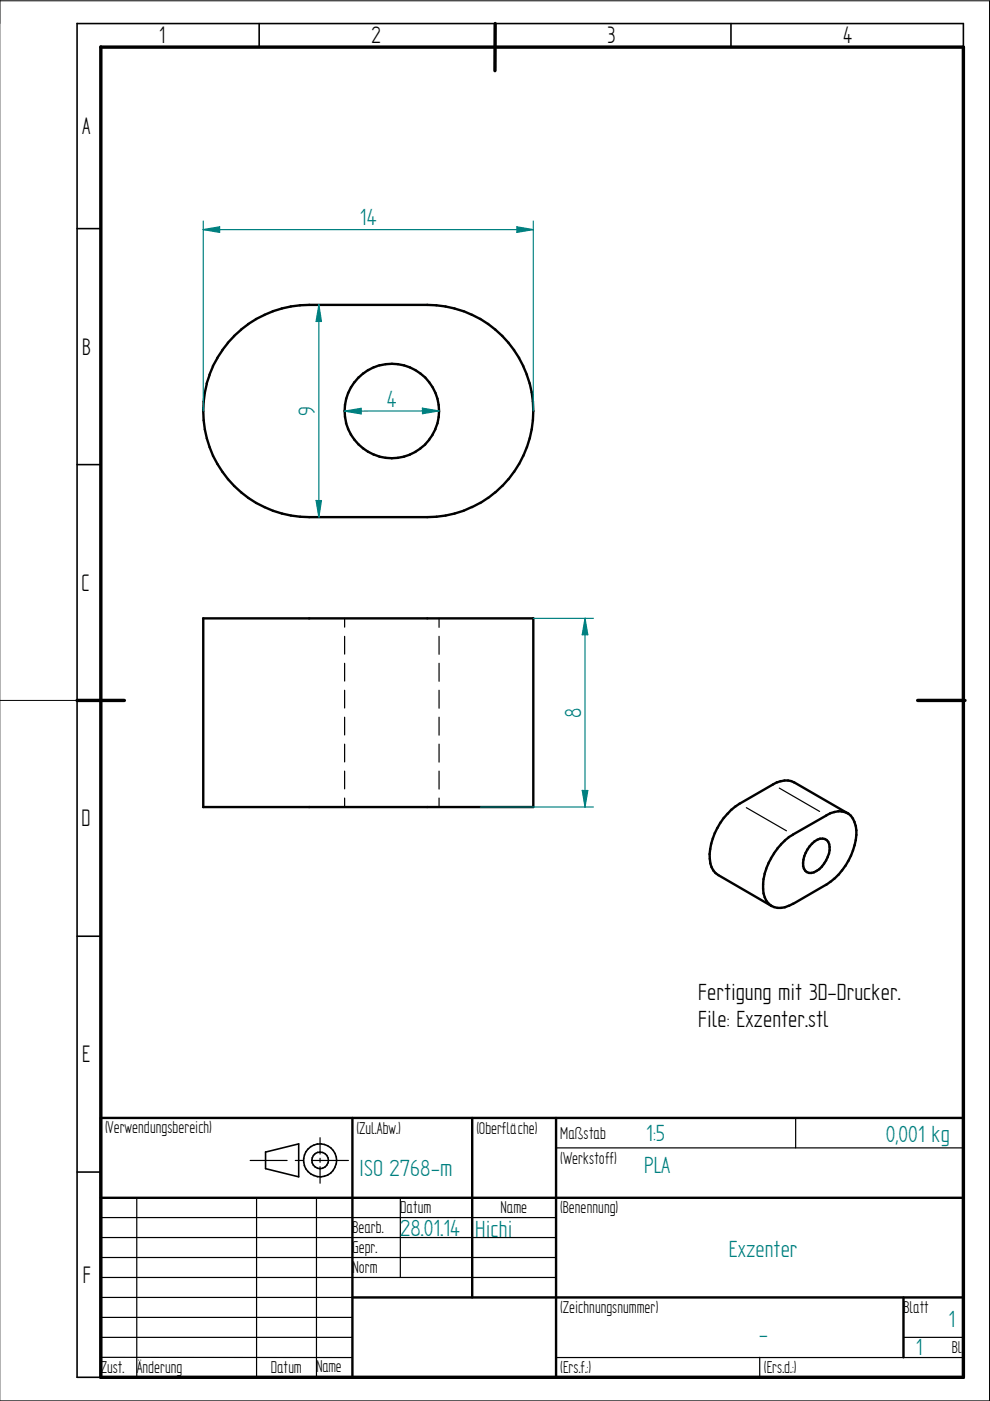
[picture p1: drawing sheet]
<svg xmlns="http://www.w3.org/2000/svg" width="210mm" height="297mm" viewBox="0 0 210 297" stroke-linecap="round" stroke-linejoin="round" font-family="sans-serif">
<path d="M0 0v297h209.8v-296.8h-209.8M0 148.5h16.3" fill="none" stroke="#000" stroke-width=".21"/>
<g fill="none" stroke="#000" stroke-width=".34">
<path d="M16.3 5v287h5.1M16.3 5h188v5M54.9 5v5M105 5v5M155 5v5M16.3 48.5h5.1M16.3 98.5h5.1M16.3 148.5h5.1M16.3 198.5h5.1M16.3 248.5h5.1M56.3 244.2v3.6l7 1.7v-7l-7 1.8M64.4 246.4l.2 .7"/>
<path d="M64.4 245.6v.8M64.5 247.1l.4 .7M64.6 244.9l-.2 .8M64.8 247.8l.5 .6M65.3 248.4l.6 .5M65.3 243.6l-.7 1.3M65.9 248.9l.7 .4M65.9 243.1l-.6 .5M66.1 246l.1 .5M66.2 246.5l.3 .6M66.4 247l.4 .4M66.5 244.9l-.4 1.1"/>
<path d="M66.5 249.2l.8 .3M66.6 242.7l-.7 .4M66.8 247.4l.6 .3M66.8 244.6l-.3 .4M67.3 249.5h.8M67.3 247.7l.6 .1M67.3 242.6a3.5 3.5 0 0 1 3.7 4.9M67.3 242.5l-.7 .3M67.4 244.3a1.74 1.74 0 0 1 2.1 .9 1.74 1.74 0 0 1-.6 2.2M67.4 244.3l-.6 .3M68.4 247.7l-.6 .1M68.8 249.4l-.8 .1"/>
<path d="M68.9 247.4l-.5 .3M70.7 248.2l-1.2 .9-.8 .3M71 247.5l-.4 .7"/>
</g>
<path d="M21.4 9.9l182.9 .1v282h-182.9zM105 5l-.1 10M16.3 148.5h10.1M194.6 148.5h10" fill="none" stroke="#000" stroke-width=".72"/>
<g fill="none" stroke="#000" stroke-width=".51">
<path d="M44.4 79.5a22.5 22.5 0 0 0 21.2 30.1h25a21.5 21.5 0 0 0 9.5-2.1M45.2 77.6l-.8 1.9M46.1 75.9l-1 1.7M47.2 74.3l-1.1 1.6M48.3 72.7l-1.2 1.6M49.7 71.2l-1.4 1.5M51.1 69.9l-1.5 1.3M52.7 68.7l-1.6 1.2M54.3 67.6l-1.7 1.1M56.1 66.8l-1.8 .8M57.9 66l-1.9 .8M59.8 65.4l-2 .6"/>
<path d="M61.7 65l-2 .4M65.5 64.6h25.1M65.6 64.6l-4 .4M77 79.2l-1 .9M78.1 78.4l-1.1 .8M79.2 77.9l-1.1 .6M80.5 77.5a10 10 0 0 1 10.1 3 10 10 0 0 1 1.7 10.5M80.5 77.4l-1.3 .5M90.6 64.6l1.9 .1M92.5 64.7l2 .3M94.4 65l2 .4M96.4 65.4l1.9 .6"/>
<path d="M98.3 66l1.8 .8M100 66.7l1.9 .9M101.8 67.6l1.7 1.1M103.5 68.7l1.5 1.2M105 69.8l1.5 1.4M106.5 71.2l1.3 1.5M107.8 72.6l1.2 1.7M109 74.2l1.1 1.7M110 75.9l1 1.7M110.9 77.6l.8 1.9M111.7 79.4l.6 1.9M73.2 85.8l-.1 1.3 .3 2.6"/>
<path d="M73.4 89.7l.4 1.3M73.4 84.5l-.2 1.4M73.8 90.9l.6 1.3M73.8 83.3l-.4 1.2M74.4 92.1l.7 1.1M75.1 93.2l.9 1M76 94.2l1 .9M76 80l-1.6 2.1-.6 1.2M77 95l1.1 .8M78 95.8l1.2 .6M79.2 96.4l1.3 .4M80.4 96.8l1.4 .3"/>
<path d="M81.7 97.1l1.4 .1M84.4 97.1l-1.3 .1M86.9 96.4l-2.6 .7M88.1 95.8l-1.2 .6M89.2 95.1l-1.1 .7M90.2 94.2l-1.1 .9M91 93.2l-.9 1M91.7 92.2l-.7 1M92.3 91l-.6 1.2M109 100l-1.2 1.6M110.1 98.3l-1.1 1.7M111.7 94.8l-1.6 3.6"/>
<path d="M112.3 92.9l-.6 1.9M112.3 81.3l.4 1.9M112.7 91l-.4 2M112.7 83.2l.3 2M113 89.1l-.3 2M113 85.1v4M101.9 106.6l-1.8 .9M103.5 105.5l-1.6 1.1M106.5 103l-3 2.6M107.8 101.6l-1.3 1.4M150.8 178.9l-.2 1.1M151.6 176.6l-.8 2.3"/>
<path d="M152.1 175.5l-.5 1.2M152.7 174.4l-.6 1.2M153.5 173.4l-.8 1.1M156 170.9l-.9 .8-1.6 1.7M156.8 170.4l-.8 .6M164.7 165.9l-7.9 4.5M164.8 179.9l-.7 1-1.2 2.1M165.5 165.6l-.8 .3M165.5 165.7a3.5 3.5 0 0 1 2.9 .2M166.4 178.2l-1.6 1.7M168.1 177l-1.7 1.2M168.4 165.9l11.3 6.5"/>
<path d="M171.7 179.4l-.5 .7M172.2 178.9l-.5 .6M172.7 178.4l-.5 .5M173.3 178l-.6 .4M173.9 177.8l-.6 .3M173.9 177.8a1.6 1.6 0 0 1 2 1.8l-.1 1.4-.3 .7M175.2 172.9l-7.1 4.1M176.1 172.4l-.9 .5M176.9 172.2l-.9 .2M177.7 172h.8M177.8 172l-.9 .2M178.5 172l.7 .2"/>
<path d="M179.2 172.2l.7 .3M179.8 172.5l.6 .5M180.4 172.9l.4 .7M180.8 173.5l.4 .8M181.1 174.2l.3 .9M181.2 179.2l-.4 1.1M181.4 178.1l-.2 1.1M181.4 175.1l.2 1M181.6 177l-.2 1.1M181.6 176v1M150.5 181.1v1M150.5 182.1l.1 .9"/>
<path d="M150.6 183l.3 .9M150.6 180l-.1 1.1M150.8 183.8l.5 .8M151.2 184.5l.5 .6M151.7 185.1l11.9 7M162.1 185.3a7.8 7.8 0 0 0 .4 5.7 3.5 3.5 0 0 0 4.8 1l.8-.4M162.5 184.2l-.4 1.1M162.9 183l-.5 1.2M170.3 183.6l.2 .6M170.3 183v.6M170.3 182.2v.8M170.4 184.1l.3 .5"/>
<path d="M170.7 184.6l.4 .3M170.8 180.8l-.5 1.5M171 184.9l.5 .2M171.2 180.1l-.4 .7M171.5 185.1h.5M172.6 185l-.6 .1M173.1 184.7l-.5 .3M173.7 184.3l-.6 .4M174.3 183.7l-.6 .6M174.8 183.1l-.6 .6M175.2 182.4l-.5 .7M175.2 187.5l-7.1 4.1"/>
<path d="M175.5 181.7l-.4 .7M176.1 186.9l-.9 .7M176.9 186.3l-.8 .7M177.8 185.5l-.9 .8M178.5 184.5l-.7 1M179.2 183.6l-.7 1M179.9 182.5l-.7 1.1M180.4 181.4l-.5 1.1M180.8 180.3l-.4 1.1M21.4 237h182.9v55h-182.9zM74.7 237v55M100.1 237v38.1"/>
<path d="M117.9 237v55M21.4 254h182.9M74.7 275.1h129.6M191.6 275.1v12.7"/>
</g>
<g fill="none" stroke="#000" stroke-width=".25">
<path d="M158.2 171.2l8.6 4.9M165.2 167.1l8.6 4.9M168.7 237v6.4M21.4 258.1h96.5M29 254v38M53 246h7.9M54.4 254v38M62.6 246h1.7M66.1 246h7.8M67.1 254v38M67.9 241.2v3.5M67.9 245.6v.8"/>
<path d="M67.9 247.4v3.5M84.9 254v16.8M117.9 243.4h86.4M21.4 279.3h53.3M21.4 275.1h53.3M21.4 270.8h96.5M21.4 266.6h96.5M21.4 262.4h96.5M21.4 287.8h53.2M21.4 283.5h53.3M117.8 287.8h86.4M161.1 287.8v4.2"/>
<path d="M191.6 283.5h12.7"/>
</g>
<path d="M67.6 64.6l.6 3.6h-1.2l.6-3.6" fill="none" stroke="#008080" stroke-width=".25"/>
<path d="M67.6 64.6l.6 3.6h-1.2z" fill="#008080"/>
<path d="M67 106.1l.6 3.5 .6-3.5h-1.2" fill="none" stroke="#008080" stroke-width=".25"/>
<path d="M67 106.1h1.2l-.6 3.5z" fill="#008080"/>
<path d="M67.6 64.6v45M73 87.2l3.6-.6v1.2zM93.1 87.1l-20 .1" fill="none" stroke="#008080" stroke-width=".25"/>
<path d="M73.1 87.2l3.5-.6v1.2z" fill="#008080"/>
<path d="M89.5 86.5l3.6 .6-3.5 .6v-1.2" fill="none" stroke="#008080" stroke-width=".25"/>
<path d="M89.6 86.5l3.5 .6-3.5 .6z" fill="#008080"/>
<path d="M46.6 48.1l-3.5 .6M46.6 48v1.3l-3.5-.6" fill="none" stroke="#008080" stroke-width=".25"/>
<path d="M43.1 48.7l3.5-.6v1.2z" fill="#008080"/>
<path d="M109.6 48.1l3.5 .6-3.5 .6M109.6 48v1.3" fill="none" stroke="#008080" stroke-width=".25"/>
<path d="M109.6 48.1l3.5 .6-3.5 .6z" fill="#008080"/>
<path d="M43.1 46.9v40.3M43.1 48.7h70M113.1 46.9v40.3M124 131.1l.6 3.5h-1.2z" fill="none" stroke="#008080" stroke-width=".25"/>
<path d="M43.1 131.1h70v40h-70M43.1 131.1v40" fill="none" stroke="#000" stroke-width=".51"/>
<g fill="none" stroke="#000" stroke-width=".25">
<path d="M73.1 131.1v1.9M73.1 134.9v3.8M93.1 131.1v1.9M93.1 134.9v3.8M73.1 140.6v3.8M73.1 146.3v3.8M73.1 152.1v3.7M73.1 157.8v3.7M93.1 140.6v3.8M93.1 146.3v3.9M93.1 152.1v3.8M93.1 157.8v3.8"/>
<path d="M73.1 163.5v3.8M73.1 169.2v1.9M93.1 163.5v3.8M93.1 169.2v1.9"/>
</g>
<path d="M124 131.1l.6 3.5h-1.2z" fill="#008080"/>
<path d="M123.4 167.6l.6 3.5 .6-3.5h-1.2" fill="none" stroke="#008080" stroke-width=".25"/>
<path d="M123.4 167.6h1.2l-.6 3.5z" fill="#008080"/>
<path d="M113.1 131.1h12.7M124 131.1v40M101.9 171.1h23.9" fill="none" stroke="#008080" stroke-width=".25"/>
<g font-size="5.7">
<text x="33.8" y="9.2">1</text>
<text x="78.8" y="9.2">2</text>
<text x="128.8" y="9.2">3</text>
<text x="178.8" y="9.2">4</text>
<text x="17.4" y="28.4">A</text>
<text x="17.4" y="75.2">B</text>
<text x="17.3" y="125.2">C</text>
<text x="17.3" y="175.2">D</text>
<text x="17.4" y="225.2">E</text>
<text x="17.6" y="271.9">F</text>
</g>
<g font-size="5.6" fill="#008080">
<text x="76.3" y="47.8">14</text>
<text x="66.7" y="88.2" transform="rotate(-90 66.7 88.2)">9</text>
<text x="82" y="86.3">4</text>
<text x="123.2" y="152.2" transform="rotate(-90 123.2 152.2)">8</text>
<text x="137" y="242">1:5</text>
<text x="187.8" y="242.2">0,001 kg</text>
<text x="76.2" y="249.4">ISO 2768-m</text>
<text x="136.6" y="248.8">PLA</text>
<text x="84.9" y="262">28.01.14</text>
<text x="100.8" y="262.3">Hichi</text>
<text x="154.6" y="266.6">Exzenter</text>
<text x="201.1" y="281.3">1</text>
<text x="160.9" y="284.6">-</text>
<text x="194.2" y="287.4">1</text>
</g>
<g font-size="5.6">
<text x="148" y="212.1">Fertigung mit 3D-Drucker.</text>
<text x="148" y="217.8">File: Exzenter.stl</text>
</g>
<g font-size="4.1">
<text x="22.3" y="240.2">(Verwendungsbereich)</text>
<text x="75.6" y="240.4">(Zul.Abw.)</text>
<text x="101" y="240.4">(Oberfläche)</text>
<text x="118.8" y="241.4">Maßstab</text>
<text x="118.8" y="246.7">(Werkstoff)</text>
<text x="84.9" y="257.3">Datum</text>
<text x="106.1" y="257.3">Name</text>
<text x="118.8" y="257.3">(Benennung)</text>
<text x="74.7" y="261.5">Bearb.</text>
<text x="74.7" y="265.7">Gepr.</text>
<text x="74.7" y="270">Norm</text>
<text x="118.8" y="278.4">(Zeichnungsnummer)</text>
<text x="191.6" y="278.4">Blatt</text>
<text x="201.8" y="286.9">Bl.</text>
<text x="21.4" y="291.1">Zust. Änderung</text>
<text x="57.4" y="291.1">Datum</text>
<text x="67.1" y="291">Name</text>
<text x="118.8" y="291.1">(Ers.f.:)</text>
<text x="162" y="291.1">(Ers.d.:)</text>
</g>
</svg>
